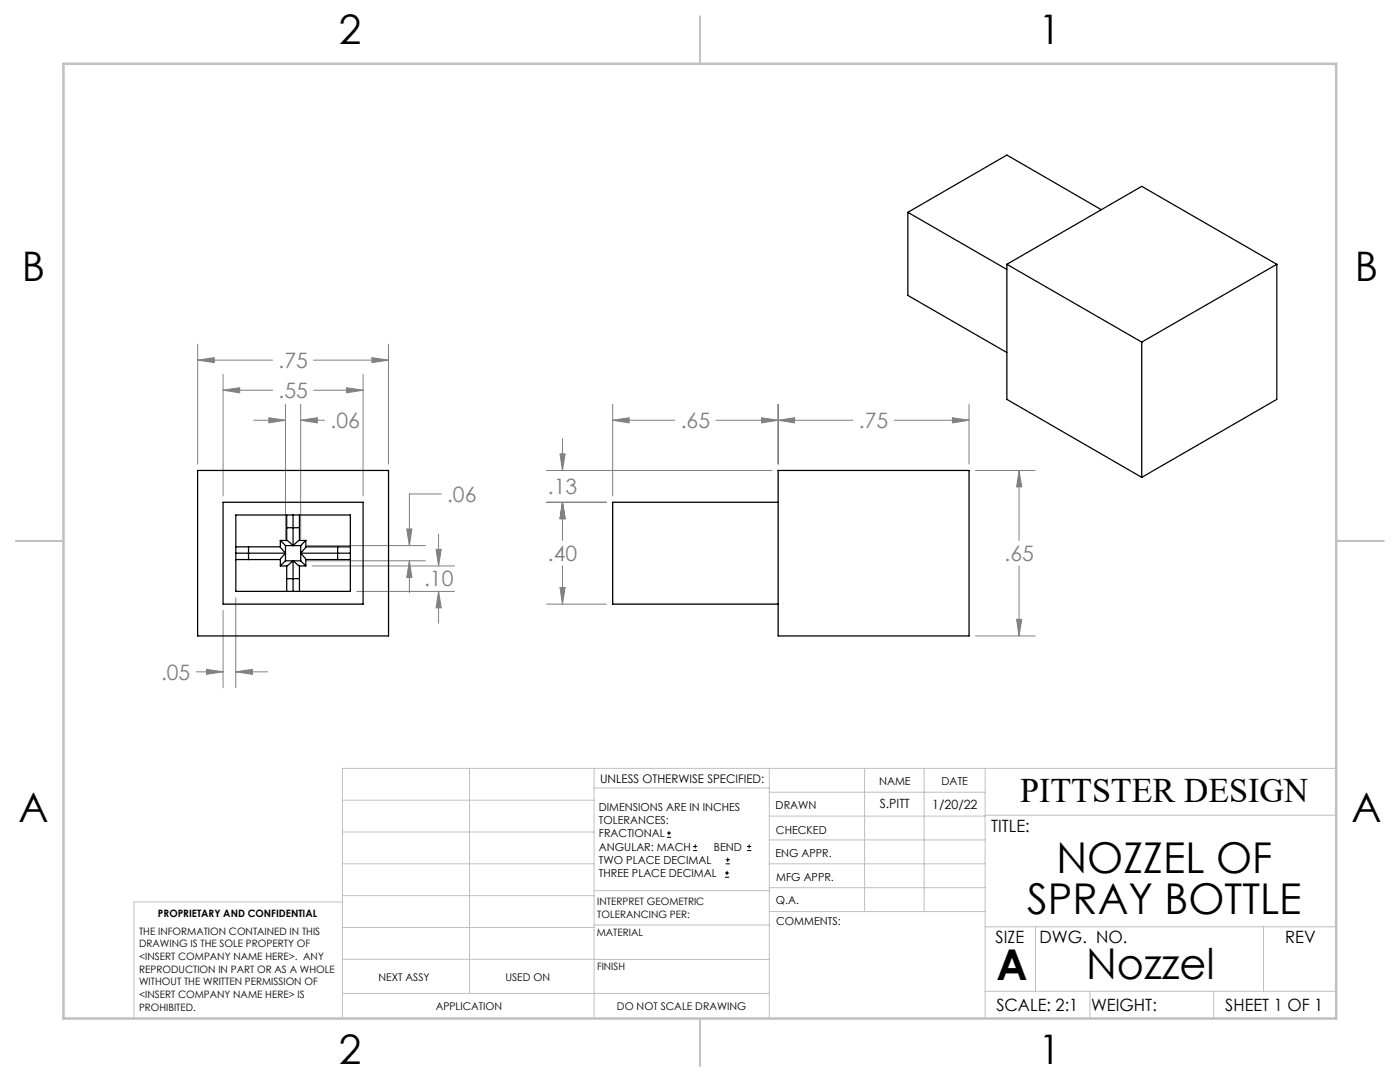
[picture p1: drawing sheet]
<svg xmlns="http://www.w3.org/2000/svg" width="279mm" height="216mm" viewBox="0 0 279 216" stroke-linecap="round" stroke-linejoin="round" font-family="sans-serif">
<g fill="none" stroke="#000" stroke-width=".2">
<path d="M133.1 167.1h.8M133.1 166.2h.8M133.5 165.8v.9M138.3 169.7h.8M138.3 168.9h.8M138.7 168.5v.8M144.7 175h.8M144.7 174.2h.8M144.8 172.4h.9M144.8 171.6h.9M145.1 173.8v.8M145.2 171.1v.9"/>
<path d="M149.1 169.7h.8M149.1 168.9h.8M149.5 168.5v.8"/>
</g>
<g fill="none" stroke="#808080" stroke-width=".2">
<path d="M39.4 71.9l3.4-.5v1zM39.4 68.7v23.9M39.4 71.9h15M44.5 77.9l3.3-.5v1zM44.5 74.7v24.3M44.5 77.9h9.9M62.6 71.9h14.9M62.6 77.9h9.9M69.1 77.4l3.4 .5-3.4 .5zM72.5 74.7v24.3M74.2 71.4l3.3 .5-3.3 .5zM77.5 68.7v23.9"/>
<path d="M50.6 83.9h6.4M53.7 83.4l3.3 .5-3.3 .5zM57 80.7v26.9M60 83.9l3.3-.5v1zM60 83.9h4.8M60 80.7v26.9M88.1 98.6h-6.4v10.3M109.1 93.9h44.9M111.8 90.6h1l-.5 3.3zM112.3 87.5v6.4M122.3 83.9l3.3-.5v1zM122.3 80.7v18.3"/>
<path d="M122.3 83.9h12.4M142.9 83.9h27.3M152 83.4l3.3 .5-3.3 .5zM155.3 83.9l3.3-.5v1zM155.3 80.7v11.9M178.4 83.9h15M190.1 83.4l3.3 .5-3.3 .5zM193.4 80.7v11.9M194.7 93.9h11.9M203.4 93.9l.5 3.3h-1zM203.4 93.9v13.9M47.1 119.3v17.9"/>
<path d="M61.3 111.9h23.6M61.3 108.9h23.6M62.3 112.9h28.4M71.2 118h19.5M81.2 105.6h1l-.5 3.3zM81.7 111.9l.5 3.3h-1zM81.7 111.9v6.4M87 109.6h1.1l-.6 3.3zM87.5 118l.6 3.3h-1.1zM87.5 106.6v6.3M87.5 118v6.4M109.1 100.2h11.9"/>
<path d="M111.8 117.2h1l-.5 3.3zM112.3 100.2l.5 3.3h-1zM112.3 100.2v7.6M112.3 112.9v7.6M203.4 112.9v14M39.2 134.1h5.3M41.2 133.6l3.3 .5-3.3 .4zM44.5 121.8v15.4M47.1 134.1l3.3-.5v.9zM47.1 134.1h6.3M109.1 120.5h11.9M194.7 126.9h11.9"/>
<path d="M202.9 123.6h1l-.5 3.3z"/>
</g>
<g fill="none" stroke="#c0c0c0" stroke-width=".2">
<path d="M68.3 159.7h50.3M93.7 153.3v44.9M118.6 153.3v49.9M118.6 157.2h34.9M153.5 153.3v49.9M153.5 158.1h43.1M172.5 153.3v28.6M184.4 153.3v28.6M196.6 153.3v49.9M266.7 153.3h-198.4v49.9M68.3 178.7h50.3M68.3 172.4h50.3"/>
<path d="M68.3 166h50.3M68.3 180h-41.6v23.2M118.6 177.7h35M153.5 167.6h43.1M153.5 162.8h43.1M153.5 172.4h43.1M153.5 177.1h43.1M196.6 162.7h70.1M68.3 198.2h85.2M68.3 191.4l85.2 .1M68.3 185.1h50.3M118.6 184.6h35"/>
<path d="M153.6 181.9h43M196.6 197.8h70.1M196.6 184.9h70.1M206.7 184.9v12.9M217.5 197.8v5.4M242.2 197.8v5.4M252.2 184.9v12.9"/>
</g>
<path d="M139.7 3.2v9.5M3.1 107.9h9.6M266.7 107.9h9.5M139.7 203.2v9.6" fill="none" stroke="#c0c0c0" stroke-width=".25"/>
<path d="M12.7 12.7h254v190.5h-254z" fill="none" stroke="#c0c0c0" stroke-width=".5"/>
<path d="M122.3 83.9l3.3-.5v1zM152 83.4l3.3 .5-3.3 .5zM155.3 83.9l3.3-.5v1zM190.1 83.4l3.3 .5-3.3 .5zM203.4 93.9l.5 3.3h-1zM202.9 123.6h1l-.5 3.3zM112.3 100.2l.5 3.3h-1zM111.8 117.2h1l-.5 3.3zM112.3 100.2l.5 3.3h-1zM111.8 90.6h1l-.5 3.3zM74.2 71.4l3.3 .5-3.3 .5zM39.4 71.9l3.4-.5v1zM69.1 77.4l3.4 .5-3.4 .5zM44.5 77.9l3.3-.5v1zM60 83.9l3.3-.5v1zM53.7 83.4l3.3 .5-3.3 .5zM81.7 111.9l.5 3.3h-1zM81.2 105.6h1l-.5 3.3zM87 109.6h1.1l-.6 3.3zM87.5 118l.6 3.3h-1.1zM41.2 133.6l3.3 .5-3.3 .4zM47.1 134.1l3.3-.5v.9z" fill="#808080"/>
<g fill="none" stroke="#000" stroke-width=".25">
<path d="M181.2 42.4l19.7 11.4M181.2 42.4v16.5l19.7 11.4M200.9 52.7v27l27 15.5M200.9 52.7l27 15.6M200.9 52.7l27-15.5 26.9 15.5M219.8 41.8l-18.9-10.9-19.7 11.5M254.8 52.7v27l-26.9 15.5M254.8 52.7l-26.9 15.6M227.9 68.3v26.9M39.4 93.9h38.1v33h-38.1zM155.3 93.9h38.1v33h-38.1zM44.5 100.2h28v20.3h-28z"/>
<path d="M47.1 111.7h2.5M47.1 110.4h2.5M47.1 109.1h2.5M47.1 102.8h22.8v15.2h-22.8zM49.6 110.4v1.3M49.6 109.1v1.3M49.6 110.4h7.4M49.6 109.1h6.4M49.6 111.7h6.4M56 109.1l1 1.3M56 107.8l1.4 .1 1.1 1M56 107.8l1 1.1"/>
<path d="M56 107.8v1.3M57 110.4l-1 1.1v1.4M57 111.9l-1 1M57 111.9h3M57 108.9v3M57 108.9h3M57.2 102.8v2.5M57.2 105.3h1.3M57.2 115.5v2.5M57.2 115.5h1.3M57.2 105.3v2.5M57.2 112.9v2.6"/>
<path d="M58.5 105.3h1.3M58.5 102.8v2.5M58.5 115.5v2.5M58.5 115.5h1.3M58.5 111.9l-1.2 1h-1.3M58.5 111.9l1.2 1h1.3M58.5 105.3v3.6M58.5 111.9v3.6M59.8 102.8v2.5M59.8 115.5v2.5M59.8 105.3v2.5M59.8 112.9v2.6"/>
<path d="M60 111.9l1 1M60 110.4l1 1.1v1.4M60 110.4h7.4M60 108.9v3M61 107.8l-1 1.1M61 107.8l-1.4 .1-1.1 1M61 109.1l-1 1.3M61 109.1h6.4M61 111.7h6.4M61 107.8v1.3M67.4 111.7h2.5M67.4 110.4v1.3"/>
<path d="M67.4 110.4h2.5M67.4 109.1v1.3M67.4 109.1h2.5M155.3 100.2h-33v20.3h33"/>
</g>
<g font-size="8.5">
<text x="210.9" y="174.2">NOZZEL OF</text>
<text x="205" y="182.3">SPRAY BOTTLE</text>
<text x="198.9" y="195.5">A</text>
<text x="216.8" y="195.4">Nozzel</text>
</g>
<g font-size="8.1">
<text x="67.6" y="8.9">2</text>
<text x="207.3" y="8.9">1</text>
<text x="4.4" y="56.1">B</text>
<text x="270.4" y="56.1">B</text>
<text x="3.7" y="164.1">A</text>
<text x="269.7" y="164.1">A</text>
<text x="67.6" y="212.4">2</text>
<text x="207.3" y="212.4">1</text>
</g>
<text font-size="6.9" x="203.6" y="160.1">PITTSTER DESIGN</text>
<g font-size="4.2" fill="#808080">
<text x="55.6" y="73.4">.75</text>
<text x="55.6" y="79.4">.55</text>
<text x="66" y="85.4">.06</text>
<text x="135.9" y="85.4">.65</text>
<text x="171.4" y="85.4">.75</text>
<text x="89.2" y="100.1">.06</text>
<text x="109.4" y="98.6">.13</text>
<text x="109.4" y="112">.40</text>
<text x="200.5" y="112">.65</text>
<text x="84.6" y="116.8">.10</text>
<text x="32.1" y="135.6">.05</text>
</g>
<g font-size="3.4">
<text x="197.8" y="166">TITLE:</text>
<text x="198.7" y="188.1">SIZE</text>
<text x="207.5" y="188.1">DWG. NO.</text>
<text x="256.5" y="188.2">REV</text>
<text x="198.8" y="201.7">SCALE: 2:1</text>
<text x="217.7" y="201.8">WEIGHT:</text>
<text x="244.5" y="201.7">SHEET 1 OF 1</text>
</g>
<g font-size="2.5">
<text x="175.6" y="161.3">S.PITT</text>
<text x="186.1" y="161.4">1/20/22</text>
</g>
<text font-size="2.4" x="119.8" y="156.2">UNLESS OTHERWISE SPECIFIED:</text>
<g font-size="2.2">
<text x="119.5" y="161.8">DIMENSIONS ARE IN INCHES</text>
<text x="154.8" y="161.4">DRAWN</text>
<text x="175.4" y="156.6">NAME</text>
<text x="187.9" y="156.7">DATE</text>
<text x="119.5" y="164.4">TOLERANCES:</text>
<text x="119.5" y="167.1">FRACTIONAL</text>
<text x="154.9" y="166.3">CHECKED</text>
<text x="119.5" y="169.7">ANGULAR: MACH</text>
<text x="119.5" y="172.4">TWO PLACE DECIMAL</text>
<text x="142.5" y="169.7">BEND</text>
<text x="154.8" y="171">ENG APPR.</text>
<text x="119.5" y="175">THREE PLACE DECIMAL</text>
<text x="154.9" y="175.7">MFG APPR.</text>
<text x="154.9" y="180.4">Q.A.</text>
<text x="154.9" y="184.6">COMMENTS:</text>
</g>
<g font-size="2.1">
<text x="75.5" y="195.7">NEXT ASSY</text>
<text x="100.9" y="195.7">USED ON</text>
<text x="86.9" y="201.5">APPLICATION</text>
<text x="123.1" y="201.6">DO NOT SCALE DRAWING</text>
</g>
<g font-size="2">
<text x="31.5" y="182.9">PROPRIETARY AND CONFIDENTIAL</text>
<text x="119.2" y="180.6">INTERPRET GEOMETRIC</text>
<text x="119.2" y="183.1">TOLERANCING PER:</text>
<text x="27.8" y="186.5">THE INFORMATION CONTAINED IN THIS</text>
<text x="27.8" y="189">DRAWING IS THE SOLE PROPERTY OF</text>
<text x="27.8" y="191.6">&lt;INSERT COMPANY NAME HERE&gt;. ANY</text>
<text x="119.1" y="186.7">MATERIAL</text>
<text x="27.8" y="194.1">REPRODUCTION IN PART OR AS A WHOLE</text>
<text x="27.8" y="196.6">WITHOUT THE WRITTEN PERMISSION OF</text>
<text x="119.1" y="193.5">FINISH</text>
<text x="27.8" y="199.1">&lt;INSERT COMPANY NAME HERE&gt; IS</text>
<text x="27.8" y="201.7">PROHIBITED.</text>
</g>
</svg>
